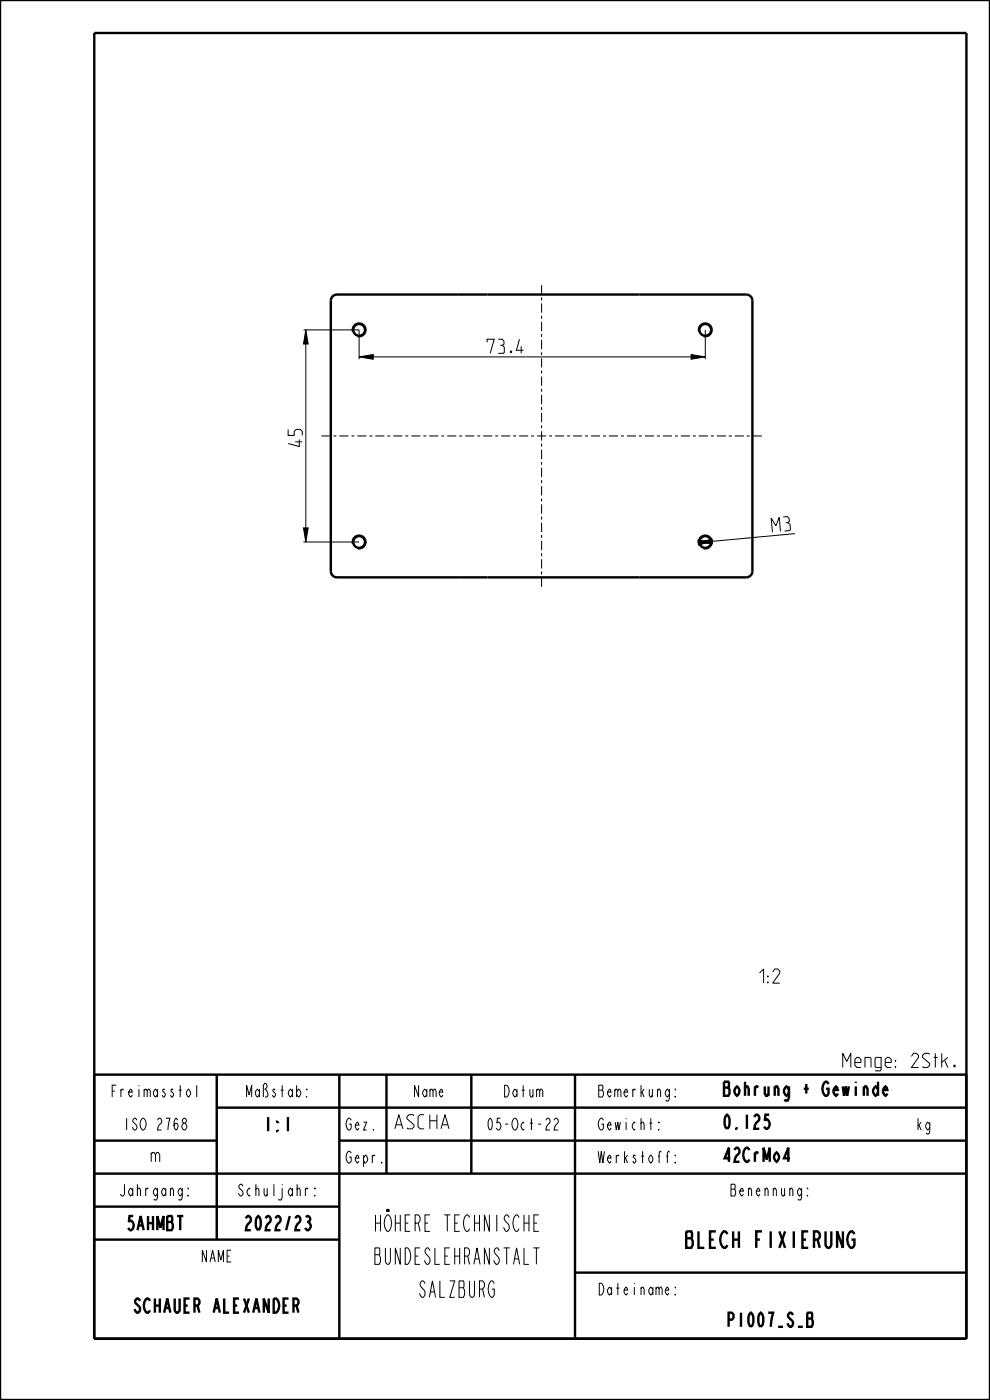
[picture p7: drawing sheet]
<svg xmlns="http://www.w3.org/2000/svg" width="210mm" height="297mm" viewBox="0 0 210 297" stroke-linecap="round" stroke-linejoin="round" font-family="sans-serif">
<path d="M64.9 70l.5 3h-1zM76.2 75.7l3-.5v1zM146.6 75.2l3 .5-3 .5zM64.4 112h1l-.5 3zM148.1 115.1l2.9-.8 .1 1zM148.1 114.6l3 .2-2.9 .8z" fill="#000"/>
<g fill="none" stroke="#000" stroke-width=".21">
<path d="M64.4 70h11.8v6.2M64.9 70l.5 3h-1zM64.9 73v39M74.7 70.4a1.5 1.5 0 0 1 1.3-1.9 1.5 1.5 0 0 1 1.7 1.6 1.5 1.5 0 0 1-1.9 1.3M76.2 75.7l3-.5v1zM79.2 75.7h67.4M146.6 75.2l3 .5-3 .5zM148.2 70.4a1.5 1.5 0 0 1 1.3-1.9 1.5 1.5 0 0 1 1.6 1.6 1.5 1.5 0 0 1-1.9 1.3M149.6 70v6.2M64.4 112h1l-.5 3zM64.4 115h11.8M74.7 115.4a1.5 1.5 0 0 1 1.3-1.9 1.5 1.5 0 0 1 1.7 1.6 1.5 1.5 0 0 1-1.9 1.3"/>
<path d="M148.1 114.6l3 .2-2.9 .8zM148.1 115.1l2.9-.8 .1 1zM148.2 115.4a1.5 1.5 0 0 1 1.3-1.9 1.5 1.5 0 0 1 1.6 1.6 1.5 1.5 0 0 1-1.9 1.3M168.6 113.2l-17.5 1.6"/>
</g>
<g fill="none" stroke="#000" stroke-width=".51">
<path d="M0 0h210v297h-210zM20 7h185v277h-185zM103.4 62.5h26M103.4 122.5h26M20 228h185v56M46 235h159M46 228v35M72 228v56M82 228v21M100 228v21M122 228v56M20 242h26"/>
<path d="M20 249h185M20 256h52M72 242h133M20 263h52M122 270h83"/>
</g>
<!-- layer: A_ACHSEN -->
<g fill="none" stroke="#000" stroke-width=".51">
<path d="M97.2 62.5h6.2M129.4 62.5h6.2M97.2 122.5h6.2M129.4 122.5h6.2"/>
<circle cx="76.2" cy="70" r="1.25"/>
<circle cx="149.6" cy="70" r="1.25"/>
<circle cx="76.2" cy="115" r="1.25"/>
<circle cx="149.6" cy="115" r="1.25"/>
</g>
<g fill="none" stroke="#000" stroke-width=".21">
<path d="M114.9 60.5v2M114.9 63.1v.6M114.9 64.4v1.9M114.9 67v.6M114.9 68.2v2M114.9 70.9v.6M114.9 72.1v2M114.9 74.7v.7M114.9 76v2M114.9 78.6v.6M114.9 79.9v1.9M68.2 92.5h1.9"/>
<path d="M70.7 92.5h.7M72 92.5h1.9M74.5 92.5h.7M75.8 92.5h1.9M78.4 92.5h.6M79.6 92.5h1.9M82.2 92.5h.6M83.4 92.5h2M86 92.5h.6M87.2 92.5h2M89.8 92.5h.6M91.1 92.5h1.9"/>
<path d="M93.6 92.5h.6M94.9 92.5h1.9M97.4 92.5h.6M98.7 92.5h1.9M101.2 92.5h.7M102.5 92.5h1.9M105 92.5h.7M106.3 92.5h1.9M108.9 92.5h.6M110.1 92.5h1.9M112.7 92.5h.6M113.9 92.5h2"/>
<path d="M114.9 82.5v.6M114.9 83.7v2M114.9 86.4v.6M114.9 87.6v2M114.9 90.2v.7M114.9 91.5v2M114.9 94.1v.6M114.9 95.4v2M114.9 98v.6M114.9 99.2v2M116.5 92.5h.6M117.7 92.5h2"/>
<path d="M120.3 92.5h.6M121.5 92.5h2M124.1 92.5h.6M125.4 92.5h1.9M127.9 92.5h.6M129.2 92.5h1.9M131.7 92.5h.7M133 92.5h1.9M135.5 92.5h.7M136.8 92.5h1.9M139.4 92.5h.6M140.6 92.5h1.9"/>
<path d="M143.2 92.5h.6M144.4 92.5h2M147 92.5h.6M148.2 92.5h2M150.8 92.5h.6M152 92.5h2M154.6 92.5h.6M155.9 92.5h1.9M158.4 92.5h.6M159.7 92.5h1.9M114.9 101.9v.6M114.9 103.1v2"/>
<path d="M114.9 105.7v.7M114.9 107v2M114.9 109.6v.6M114.9 110.9v2M114.9 113.5v.6M114.9 114.7v2M114.9 117.4v.6M114.9 118.6v2M114.9 121.2v.7M114.9 122.5v2"/>
</g>
<!-- layer: A_RUNDUNGEN -->
<path d="M97.2 62.5h-25.7a1.3 1.3 0 0 0-1.3 1.3v57.4a1.3 1.3 0 0 0 1.3 1.3h25.7M135.6 62.5h22.7a1.3 1.3 0 0 1 1.3 1.3v57.4a1.3 1.3 0 0 1-1.3 1.3h-22.7" fill="none" stroke="#000" stroke-width=".51"/>
<g font-size="4.6">
<text x="77.1" y="261.2">HÖHERE TECHNISCHE</text>
<text x="77.1" y="268.2">BUNDESLEHRANSTALT</text>
<text x="143" y="264.7">BLECH FIXIERUNG</text>
<text x="87.6" y="275.2">SALZBURG</text>
</g>
<g font-size="3.9">
<text x="103.3" y="75">73.4</text>
<text x="64.1" y="94.7" transform="rotate(-90 64.1 94.7)">45</text>
<text x="163.9" y="112.9" transform="rotate(-5 163.9 112.9)">M3</text>
<text x="159.2" y="208.6">1:2</text>
<text x="178.2" y="226.5">Menge: 2Stk.</text>
<text x="153.2" y="232.5">Bohrung + Gewinde</text>
<text x="55.5" y="240">1:1</text>
<text x="83.2" y="239.5">ASCHA</text>
<text x="153.2" y="239.5">0.125</text>
<text x="31.6" y="246.5">m</text>
<text x="153.2" y="246.5">42CrMo4</text>
<text x="26" y="261">5AHMBT</text>
<text x="50.8" y="261">2022/23</text>
<text x="26.1" y="278.5">SCHAUER ALEXANDER</text>
<text x="152.9" y="281.5">P1007_S_B</text>
</g>
<g font-size="3.3">
<text x="22.3" y="232.7">Freimasstol</text>
<text x="51.2" y="232.7">Maßstab:</text>
<text x="87.1" y="232.7">Name</text>
<text x="106.1" y="232.7">Datum</text>
<text x="127.1" y="232.7">Bemerkung:</text>
<text x="25.2" y="239.7">ISO 2768</text>
<text x="73.2" y="239.7">Gez.</text>
<text x="102.2" y="239.7">05-Oct-22</text>
<text x="127.1" y="239.7">Gewicht:</text>
<text x="194.2" y="239.7">kg</text>
<text x="73.2" y="246.7">Gepr.</text>
<text x="127.1" y="246.7">Werkstoff:</text>
<text x="24.2" y="253.7">Jahrgang:</text>
<text x="49.2" y="253.7">Schuljahr:</text>
<text x="153.7" y="253.7">Benennung:</text>
<text x="42.1" y="267.7">NAME</text>
<text x="127.1" y="274.7">Dateiname:</text>
</g>
</svg>
